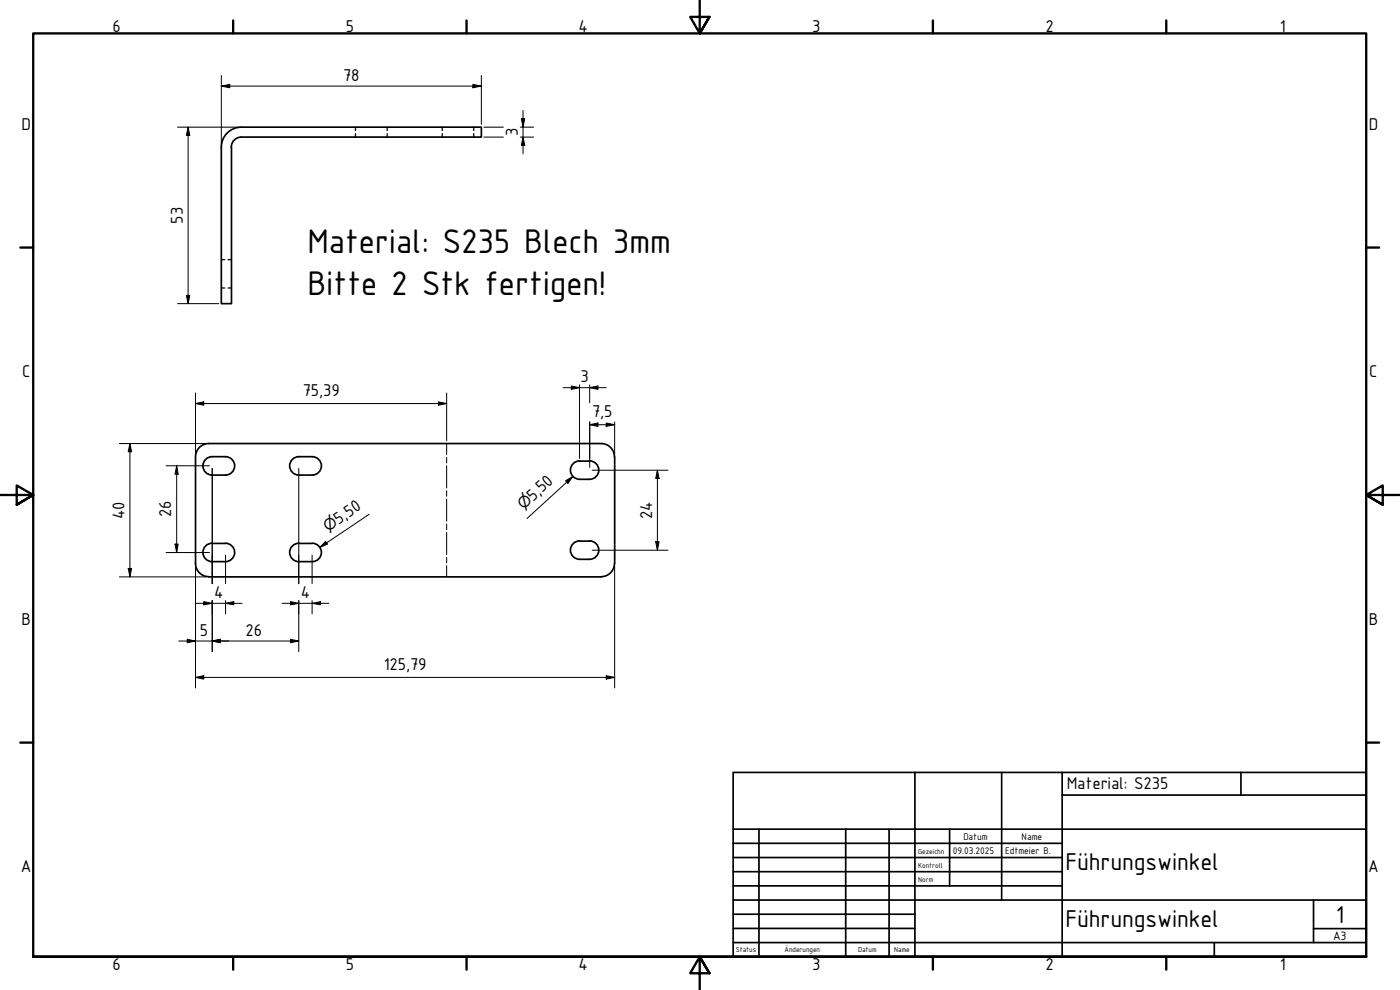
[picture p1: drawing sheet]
<svg xmlns="http://www.w3.org/2000/svg" width="420mm" height="297mm" viewBox="0 0 420 297" stroke-linecap="round" stroke-linejoin="round" font-family="sans-serif">
<!-- layer: Verdeckt (ISO) -->
<path d="M106.7 38.1v1.1M116.2 38.1v1.1M132.7 38.1v1.1M142.2 38.1v1.1M106.7 40.1v1M116.2 40.1v1M132.7 40.1v1M142.2 40.1v1M66.4 77.9h1M68.5 77.9h1M66.4 86.4h1M68.5 86.4h1" fill="none" stroke="#000" stroke-width=".38"/>
<!-- layer: Sichtbar (ISO) -->
<g fill="none" stroke="#000" stroke-width=".51">
<path d="M72.4 38.1a6 6 0 0 0-6 6v47h3.1v-47M72.5 38.1h72v3h-72M72.4 41.1a3 3 0 0 0-3 3M63.7 137a2.76 2.76 0 0 0-2.8 2.8 2.76 2.76 0 0 0 2.8 2.7M63.7 137h4a2.76 2.76 0 0 1 2.7 2.8 2.76 2.76 0 0 1-2.7 2.7h-4M93.7 137h-4a2.76 2.76 0 0 0-2.8 2.8 2.76 2.76 0 0 0 2.8 2.7h4M93.7 137a2.76 2.76 0 0 1 2.8 2.8 2.76 2.76 0 0 1-2.8 2.7M173.9 138.4h3.1M174 138.3a2.76 2.76 0 0 0-2.8 2.8 2.76 2.76 0 0 0 2.8 2.7M176.9 138.3a2.76 2.76 0 0 1 2.8 2.8 2.76 2.76 0 0 1-2.8 2.7M184.4 137.1a4 4 0 0 0-4-4h-117.7a4 4 0 0 0-4 3.9v32.1M184.5 137.1v32"/>
<path d="M173.9 143.8h3.1M58.7 169.1a4 4 0 0 0 3.9 3.9M62.7 173.1h117.8M63.7 163a2.76 2.76 0 0 0-2.8 2.8 2.76 2.76 0 0 0 2.8 2.7M63.7 163.1h4M67.7 163a2.76 2.76 0 0 1 2.7 2.8 2.76 2.76 0 0 1-2.7 2.7h-4M89.7 163.1h4M89.7 163a2.76 2.76 0 0 0-2.8 2.8 2.76 2.76 0 0 0 2.8 2.7h4M93.7 163a2.76 2.76 0 0 1 2.8 2.8 2.76 2.76 0 0 1-2.8 2.7M173.9 167.8h3.1M173.9 162.4h3.1M174 162.3a2.76 2.76 0 0 0-2.8 2.8 2.76 2.76 0 0 0 2.8 2.7"/>
<path d="M176.9 162.3a2.76 2.76 0 0 1 2.8 2.8 2.76 2.76 0 0 1-2.8 2.7M184.4 169.1a4 4 0 0 1-4 3.9"/>
</g>
<!-- layer: Biegungsmittellinie (ISO) -->
<path d="M134 133.1v3.3M134 137.2v1.7M134 139.7v6.7M134 147.2v1.7M134 149.7v6.7M134 157.2v1.7M134 159.8v6.6M134 167.2v1.7M134 169.7v3.4" fill="none" stroke="#000" stroke-width=".3"/>
<!-- layer: Rahmen (ISO) -->
<g fill="none" stroke="#000" stroke-width=".7">
<path d="M70 6.1v3.9M140 6.1v3.9M210 0v10l-2.9-4.9h5.8l-2.9 4.9 2.9-4.9M280 6.1v3.9M350 6.1v3.9M6.1 74.3h3.9M410 74.3h3.9M0 148.5h10l-5-2.8v5.7l5-2.9-5 2.9M420 148.5h-10l5-2.8v5.7l-5-2.9 5 2.9M6.1 222.8h3.9M410 222.8h3.9M10 287.1v-277.1h400v277.1h-400h400"/>
<path d="M70 287.1v3.8M140 287.1v3.8M212.9 292l-2.9-4.9 2.9 4.9h-5.8l2.9-4.9v9.9M280 287.1v3.8M350 287.1v3.8"/>
</g>
<!-- layer: Titel (ISO) -->
<g fill="none" stroke="#000" stroke-width=".51">
<path d="M220 231.8h190v55.3h-190zM274.6 231.8v55.3M300.6 231.8v38.3M318.8 238.6h91.2M318.8 231.8v55.3M372.4 231.8v6.8M220 253h98.8M220 257.3h98.8M220 248.8h190M227.8 248.8v38.3M253.8 248.8v38.3M266.8 248.8v38.3"/>
<path d="M285 248.8v17M220 261.5h98.8M220 265.8h98.8M220 270.1h190M220 274.3h54.6M220 278.6h54.6M394.2 278.6h15.8M394.2 270.1v12.7M220 282.8h190M364.4 282.8v4.3"/>
</g>
<g fill="none" stroke="#000" stroke-width=".3">
<path d="M53.3 38.1h18.3M56.5 38.1l.5 2.5h-1.1zM56.5 38.1v53M66.4 25.8l2.6-.5v1zM66.4 25.8h78.1M66.4 22.7v20.7M141.9 25.3l2.6 .5-2.6 .5zM144.5 22.7v14.6M145.2 38.1h5.9M156.1 38.1h4M156.5 35.6h1l-.5 2.5zM157 33.1v13.1"/>
<path d="M145.2 41.1h5.9M156.1 41.1h4M157 41.1l.5 2.5h-1zM53.3 91.1h12.4M55.9 88.6h1.1l-.5 2.5zM58.7 117.9v18.4M134 117.9v14.4M169 116.3h12.9M171.4 115.8l2.5 .5-2.5 .5zM173.9 115.5v22M177 116.3l2.5-.5v1zM177 115.5v5.3"/>
<path d="M35.8 133.1h26M39 133.1l.5 2.5h-1zM39 133.1v40M49.8 139.7h13.1M53 139.7l.5 2.6h-1zM53 139.7v26.1M58.7 121.1l2.5-.5v1zM58.7 121.1h75.3M131.6 120.6l2.4 .5-2.4 .5zM177 127.4l2.5-.5v1zM177 127.4h7.5M177 126.6v13.7"/>
<path d="M181.9 126.9l2.6 .5-2.6 .5zM184.5 126.6v9.7M63.7 140.6v34.5M89.7 140.6v34.5M110.8 154.3l-14.9 10M169.7 144.3l2.3-1.4-1.6 2.1zM172 142.9l-13.8 12.7M177.7 141.1h22.8M197.3 141.1l.5 2.5h-1zM197.3 141.1v24M35.8 173.1h26M38.5 170.5h1l-.5 2.6z"/>
<path d="M49.8 165.8h13.1M52.5 163.2h1l-.5 2.6zM58.7 169.8v36.6M67.7 166.5v8.6M93.7 166.5v8.6M97.7 162.4l.6 .8-2.4 1.1zM177.7 165.1h22.8M184.5 169.8v36.6M196.8 162.5h1l-.5 2.6zM53.7 192.3h36M56.2 191.8l2.5 .5-2.5 .5zM58.7 181h13.9"/>
<path d="M61.2 180.5l2.5 .5-2.5 .5zM63.7 192.3l2.5-.5v1zM63.7 180.2v15.3M67.7 181l2.5-.5v1zM67.7 180.2v4M84.6 181h14.1M87.2 191.8l2.5 .5-2.5 .5zM87.2 180.5l2.5 .5-2.5 .5zM89.7 180.2v15.3M93.7 181l2.5-.5v1zM93.7 180.2v4M58.7 203.2l2.5-.5v1.1z"/>
<path d="M58.7 203.2h125.8M181.9 202.7l2.6 .5-2.6 .6z"/>
</g>
<g fill="#000">
<path d="M66.4 25.8l2.6-.5v1z" fill-rule="evenodd"/>
<path d="M141.9 25.3l2.6 .5-2.6 .5z" fill-rule="evenodd"/>
<path d="M156.5 35.6h1l-.5 2.5z" fill-rule="evenodd"/>
<path d="M56.5 38.1l.5 2.5h-1.1z" fill-rule="evenodd"/>
<path d="M157 41.1l.5 2.5h-1z" fill-rule="evenodd"/>
<path d="M55.9 88.6h1.1l-.5 2.5z" fill-rule="evenodd"/>
<path d="M171.4 115.8l2.5 .5-2.5 .5z" fill-rule="evenodd"/>
<path d="M177 116.3l2.5-.5v1z" fill-rule="evenodd"/>
<path d="M39 133.1l.5 2.5h-1z" fill-rule="evenodd"/>
<path d="M58.7 121.1l2.5-.5v1z" fill-rule="evenodd"/>
<path d="M131.6 120.6l2.4 .5-2.4 .5z" fill-rule="evenodd"/>
<path d="M177 127.4l2.5-.5v1z" fill-rule="evenodd"/>
<path d="M181.9 126.9l2.6 .5-2.6 .5z" fill-rule="evenodd"/>
<path d="M53 139.7l.5 2.6h-1z" fill-rule="evenodd"/>
<path d="M169.7 144.3l2.3-1.4-1.6 2.1z" fill-rule="evenodd"/>
<path d="M197.3 141.1l.5 2.5h-1z" fill-rule="evenodd"/>
<path d="M38.5 170.5h1l-.5 2.6z" fill-rule="evenodd"/>
<path d="M52.5 163.2h1l-.5 2.6z" fill-rule="evenodd"/>
<path d="M97.7 162.4l.6 .8-2.4 1.1z" fill-rule="evenodd"/>
<path d="M196.8 162.5h1l-.5 2.6z" fill-rule="evenodd"/>
<path d="M56.2 191.8l2.5 .5-2.5 .5z" fill-rule="evenodd"/>
<path d="M61.2 180.5l2.5 .5-2.5 .5z" fill-rule="evenodd"/>
<path d="M63.7 192.3l2.5-.5v1z" fill-rule="evenodd"/>
<path d="M63.7 192.3l2.5-.5v1z" fill-rule="evenodd"/>
<path d="M67.7 181l2.5-.5v1z" fill-rule="evenodd"/>
<path d="M87.2 191.8l2.5 .5-2.5 .5z" fill-rule="evenodd"/>
<path d="M87.2 180.5l2.5 .5-2.5 .5z" fill-rule="evenodd"/>
<path d="M93.7 181l2.5-.5v1z" fill-rule="evenodd"/>
<path d="M58.7 203.2l2.5-.5v1.1z" fill-rule="evenodd"/>
<path d="M181.9 202.7l2.6 .5-2.6 .6z" fill-rule="evenodd"/>
</g>
<g font-size="11">
<text x="92.3" y="76">Material: S235 Blech 3mm</text>
<text x="92.3" y="88.4">Bitte 2 Stk fertigen!</text>
</g>
<g font-size="7.9">
<text x="319.8" y="261.2">Führungswinkel</text>
<text x="319.8" y="278.2">Führungswinkel</text>
<text x="400.9" y="276.8">1</text>
</g>
<g font-size="5.5">
<text x="33.8" y="9.6">6</text>
<text x="103.8" y="9.6">5</text>
<text x="173.6" y="9.6">4</text>
<text x="243.8" y="9.6">3</text>
<text x="313.8" y="9.6">2</text>
<text x="384.1" y="9.6">1</text>
<text x="103" y="24.2">78</text>
<text x="6.5" y="38.9">D</text>
<text x="155.4" y="40.9" transform="rotate(-90 155.4 40.9)">3</text>
<text x="410.8" y="38.9">D</text>
<text x="54.9" y="67.1" transform="rotate(-90 54.9 67.1)">53</text>
<text x="6.6" y="113.1">C</text>
<text x="410.9" y="113.1">C</text>
<text x="90.9" y="118.8">75,39</text>
<text x="174.2" y="114.7">3</text>
<text x="177.7" y="125.1">7,5</text>
<text x="37.4" y="155.7" transform="rotate(-90 37.4 155.7)">40</text>
<text x="51.4" y="155.2" transform="rotate(-90 51.4 155.2)">26</text>
<text x="160" y="150.5" transform="rotate(-43 160 150.5)">5,50</text>
<text x="195.7" y="155.7" transform="rotate(-90 195.7 155.7)">24</text>
<text x="101.6" y="157.5" transform="rotate(-34 101.6 157.5)">5,50</text>
<text x="64.3" y="179.4">4</text>
<text x="90.3" y="179.4">4</text>
<text x="6.5" y="187.4">B</text>
<text x="59.9" y="190.7">5</text>
<text x="73.7" y="190.7">26</text>
<text x="410.8" y="187.4">B</text>
<text x="115.2" y="201">125,79</text>
<text x="320.2" y="236.8">Material: S235</text>
<text x="6.3" y="261.7">A</text>
<text x="410.6" y="261.7">A</text>
<text x="33.8" y="290.9">6</text>
<text x="103.8" y="290.9">5</text>
<text x="173.6" y="290.9">4</text>
<text x="243.8" y="290.9">3</text>
<text x="313.8" y="290.9">2</text>
<text x="384.1" y="290.9">1</text>
</g>
<g font-size="4.6">
<text x="157.1" y="153.1" transform="rotate(-43 157.1 153.1)">⌀</text>
<text x="98.4" y="159.6" transform="rotate(-34 98.4 159.6)">⌀</text>
</g>
<text font-size="3.9" x="400.1" y="282">A3</text>
<g font-size="3.1">
<text x="286" y="256.3">09.03.2025</text>
<text x="289.1" y="252">Datum</text>
<text x="301.6" y="256.3">Edtmeier B.</text>
<text x="306.6" y="252">Name</text>
</g>
<g font-size="2.3">
<text x="275.6" y="256.3">Gezeichn</text>
<text x="275.6" y="260.5">Kontroll</text>
<text x="275.6" y="264.8">Norm</text>
<text x="220.9" y="285.7">Status</text>
<text x="235.5" y="285.7">Änderungen</text>
<text x="257.6" y="285.7">Datum</text>
<text x="268.4" y="285.7">Name</text>
</g>
</svg>
